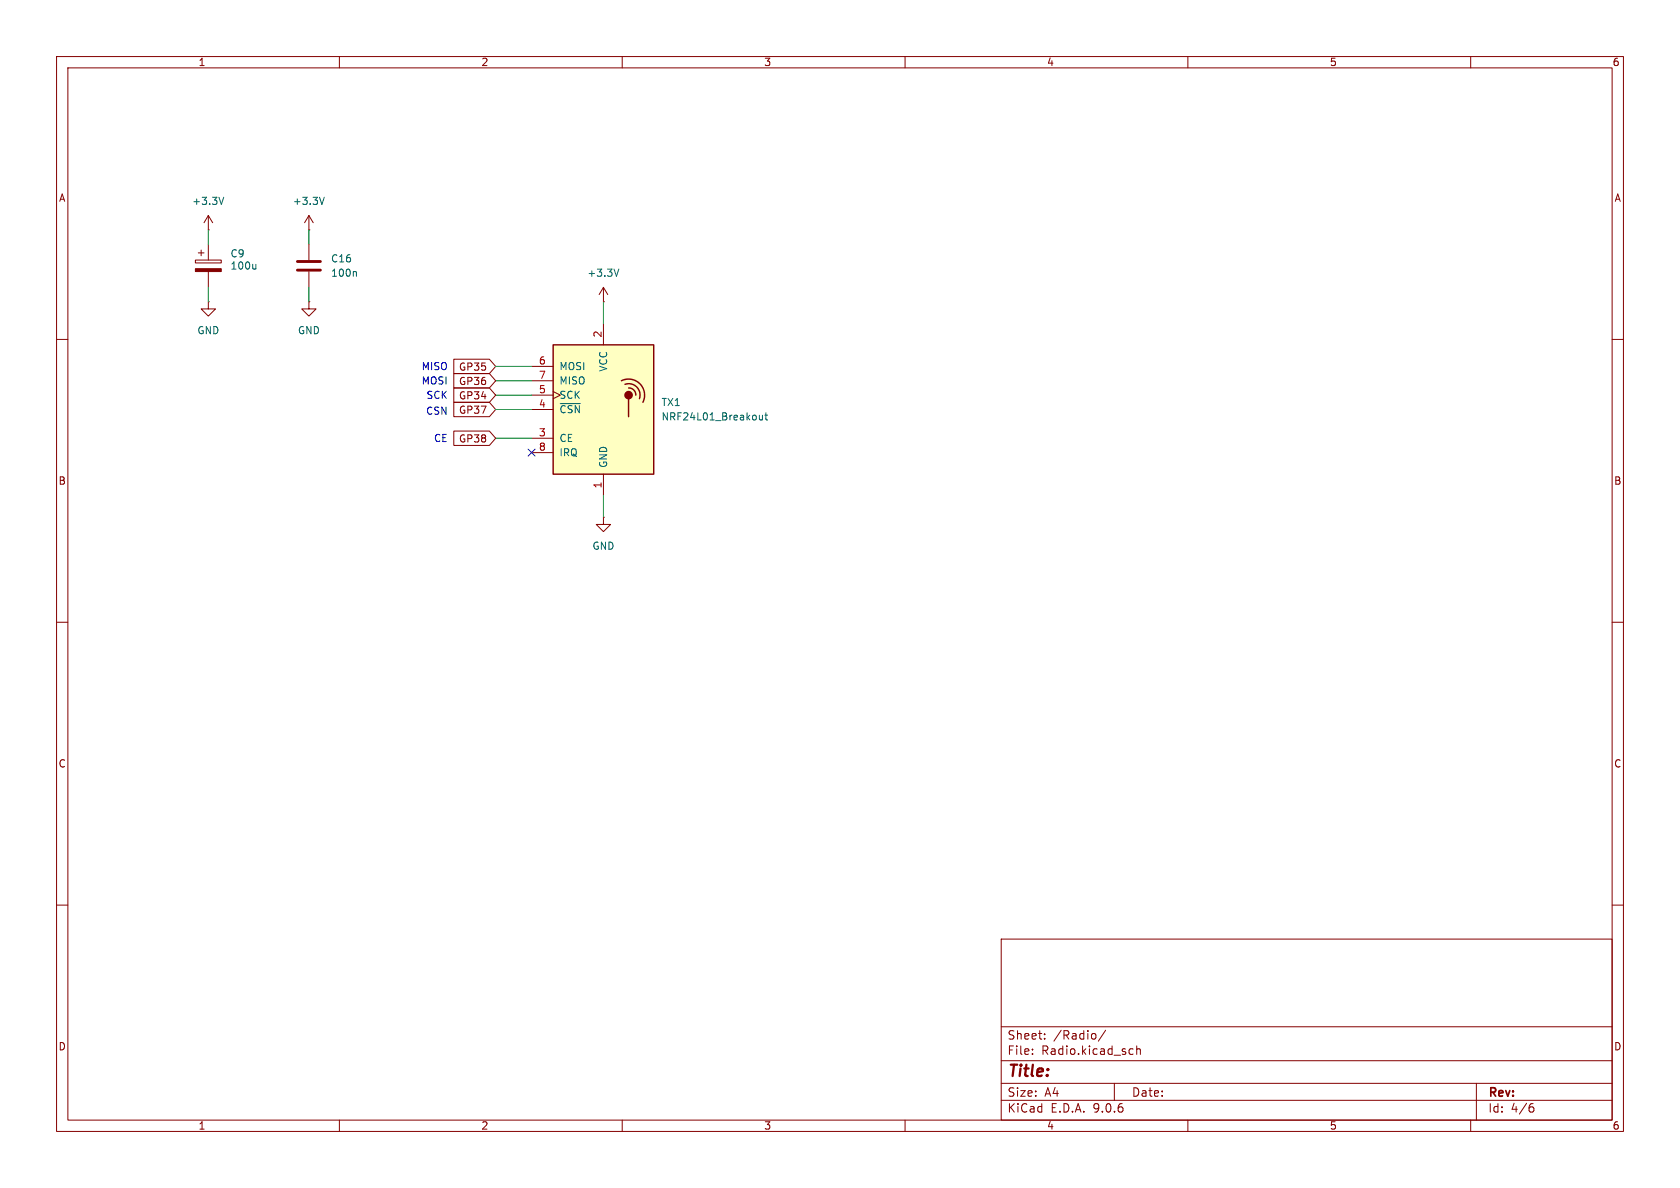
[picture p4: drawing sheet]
(kicad_sch
 (version 20250114)
 (generator "eeschema")
 (generator_version "9.0")
 (paper "A4")
 (lib_symbols
  (symbol "Device:C"
   (pin_numbers (hide yes))
   (pin_names
    (offset 0.254)) (exclude_from_sim no) (in_bom yes) (on_board yes)
   (property "Reference" "C" (at 0.635 2.54 0) (effects (font (size 1.27 1.27)) (justify left)))
   (property "Value" "C" (at 0.635 -2.54 0) (effects (font (size 1.27 1.27)) (justify left)))
   (property "Footprint" "" (at 0.9652 -3.81 0) (effects (font (size 1.27 1.27)) (hide yes)))
   (property "Datasheet" "~" (at 0 0 0) (effects (font (size 1.27 1.27)) (hide yes)))
   (property "Description" "Unpolarized capacitor" (at 0 0 0) (effects (font (size 1.27 1.27)) (hide yes)))
   (symbol "C_0_1"
    (polyline (pts (xy -2.032 0.762) (xy 2.032 0.762)) (stroke (width 0.508) (type default)) (fill (type none)))
    (polyline (pts (xy -2.032 -0.762) (xy 2.032 -0.762)) (stroke (width 0.508) (type default)) (fill (type none))))
   (symbol "C_1_1"
    (pin passive line (at 0 3.81 270) (length 2.794) (name "~" (effects (font (size 1.27 1.27)))) (number "1" (effects (font (size 1.27 1.27)))))
    (pin passive line (at 0 -3.81 90) (length 2.794) (name "~" (effects (font (size 1.27 1.27)))) (number "2" (effects (font (size 1.27 1.27))))))
   (embedded_fonts no))
  (symbol "Device:C_Polarized"
   (pin_numbers (hide yes))
   (pin_names
    (offset 0.254)) (exclude_from_sim no) (in_bom yes) (on_board yes)
   (property "Reference" "C" (at 0.635 2.54 0) (effects (font (size 1.27 1.27)) (justify left)))
   (property "Value" "C_Polarized" (at 0.635 -2.54 0) (effects (font (size 1.27 1.27)) (justify left)))
   (property "Footprint" "" (at 0.9652 -3.81 0) (effects (font (size 1.27 1.27)) (hide yes)))
   (property "Datasheet" "~" (at 0 0 0) (effects (font (size 1.27 1.27)) (hide yes)))
   (property "Description" "Polarized capacitor" (at 0 0 0) (effects (font (size 1.27 1.27)) (hide yes)))
   (symbol "C_Polarized_0_1"
    (rectangle (start -2.286 0.508) (end 2.286 1.016) (stroke (width 0) (type default)) (fill (type none)))
    (polyline (pts (xy -1.778 2.286) (xy -0.762 2.286)) (stroke (width 0) (type default)) (fill (type none)))
    (polyline (pts (xy -1.27 2.794) (xy -1.27 1.778)) (stroke (width 0) (type default)) (fill (type none)))
    (rectangle (start 2.286 -0.508) (end -2.286 -1.016) (stroke (width 0) (type default)) (fill (type outline))))
   (symbol "C_Polarized_1_1"
    (pin passive line (at 0 3.81 270) (length 2.794) (name "~" (effects (font (size 1.27 1.27)))) (number "1" (effects (font (size 1.27 1.27)))))
    (pin passive line (at 0 -3.81 90) (length 2.794) (name "~" (effects (font (size 1.27 1.27)))) (number "2" (effects (font (size 1.27 1.27))))))
   (embedded_fonts no))
  (symbol "RF:NRF24L01_Breakout"
   (pin_names
    (offset 1.016)) (exclude_from_sim no) (in_bom yes) (on_board yes)
   (property "Reference" "U" (at -8.89 12.7 0) (effects (font (size 1.27 1.27)) (justify left)))
   (property "Value" "NRF24L01_Breakout" (at 3.81 12.7 0) (effects (font (size 1.27 1.27)) (justify left)))
   (property "Footprint" "RF_Module:nRF24L01_Breakout" (at 3.81 15.24 0) (effects (font (size 1.27 1.27)
    (italic yes)) (justify left) (hide yes)))
   (property "Datasheet" "http://www.nordicsemi.com/eng/content/download/2730/34105/file/nRF24L01_Product_Specification_v2_0.pdf" (at 0 -2.54 0) (effects (font (size 1.27 1.27)) (hide yes)))
   (property "Description" "Ultra low power 2.4GHz RF Transceiver, Carrier PCB" (at 0 0 0) (effects (font (size 1.27 1.27)) (hide yes)))
   (symbol "NRF24L01_Breakout_0_1"
    (rectangle (start -8.89 11.43) (end 8.89 -11.43) (stroke (width 0.254) (type default)) (fill (type background)))
    (arc (start 3.175 5.08) (mid 6.453 4.548) (end 6.985 1.27) (stroke (width 0.254) (type default)) (fill (type none)))
    (circle (center 4.445 2.54) (radius 0.635) (stroke (width 0.254) (type default)) (fill (type outline)))
    (polyline (pts (xy 4.445 1.905) (xy 4.445 -1.27)) (stroke (width 0.254) (type default)) (fill (type none)))
    (arc (start 3.81 4.445) (mid 5.8835 3.9785) (end 6.35 1.905) (stroke (width 0.254) (type default)) (fill (type none)))
    (arc (start 4.445 3.81) (mid 5.3558 3.4508) (end 5.715 2.54) (stroke (width 0.254) (type default)) (fill (type none))))
   (symbol "NRF24L01_Breakout_1_1"
    (pin input line (at -12.7 7.62 0) (length 3.81) (name "MOSI" (effects (font (size 1.27 1.27)))) (number "6" (effects (font (size 1.27 1.27)))))
    (pin output line (at -12.7 5.08 0) (length 3.81) (name "MISO" (effects (font (size 1.27 1.27)))) (number "7" (effects (font (size 1.27 1.27)))))
    (pin input clock (at -12.7 2.54 0) (length 3.81) (name "SCK" (effects (font (size 1.27 1.27)))) (number "5" (effects (font (size 1.27 1.27)))))
    (pin input line (at -12.7 0 0) (length 3.81) (name "~{CSN}" (effects (font (size 1.27 1.27)))) (number "4" (effects (font (size 1.27 1.27)))))
    (pin input line (at -12.7 -5.08 0) (length 3.81) (name "CE" (effects (font (size 1.27 1.27)))) (number "3" (effects (font (size 1.27 1.27)))))
    (pin output line (at -12.7 -7.62 0) (length 3.81) (name "IRQ" (effects (font (size 1.27 1.27)))) (number "8" (effects (font (size 1.27 1.27)))))
    (pin power_in line (at 0 15.24 270) (length 3.81) (name "VCC" (effects (font (size 1.27 1.27)))) (number "2" (effects (font (size 1.27 1.27)))))
    (pin power_in line (at 0 -15.24 90) (length 3.81) (name "GND" (effects (font (size 1.27 1.27)))) (number "1" (effects (font (size 1.27 1.27))))))
   (embedded_fonts no))
  (symbol "power:+3.3V"
   (power)
   (pin_numbers (hide yes))
   (pin_names
    (offset 0) (hide yes)) (exclude_from_sim no) (in_bom yes) (on_board yes)
   (property "Reference" "#PWR" (at 0 -3.81 0) (effects (font (size 1.27 1.27)) (hide yes)))
   (property "Value" "+3.3V" (at 0 3.556 0) (effects (font (size 1.27 1.27))))
   (property "Footprint" "" (at 0 0 0) (effects (font (size 1.27 1.27)) (hide yes)))
   (property "Datasheet" "" (at 0 0 0) (effects (font (size 1.27 1.27)) (hide yes)))
   (property "Description" "Power symbol creates a global label with name \"+3.3V\"" (at 0 0 0) (effects (font (size 1.27 1.27)) (hide yes)))
   (symbol "+3.3V_0_1"
    (polyline (pts (xy -0.762 1.27) (xy 0 2.54)) (stroke (width 0) (type default)) (fill (type none)))
    (polyline (pts (xy 0 2.54) (xy 0.762 1.27)) (stroke (width 0) (type default)) (fill (type none)))
    (polyline (pts (xy 0 0) (xy 0 2.54)) (stroke (width 0) (type default)) (fill (type none))))
   (symbol "+3.3V_1_1"
    (pin power_in line (at 0 0 90) (length 0) (name "~" (effects (font (size 1.27 1.27)))) (number "1" (effects (font (size 1.27 1.27))))))
   (embedded_fonts no))
  (symbol "power:GND"
   (power)
   (pin_numbers (hide yes))
   (pin_names
    (offset 0) (hide yes)) (exclude_from_sim no) (in_bom yes) (on_board yes)
   (property "Reference" "#PWR" (at 0 -6.35 0) (effects (font (size 1.27 1.27)) (hide yes)))
   (property "Value" "GND" (at 0 -3.81 0) (effects (font (size 1.27 1.27))))
   (property "Footprint" "" (at 0 0 0) (effects (font (size 1.27 1.27)) (hide yes)))
   (property "Datasheet" "" (at 0 0 0) (effects (font (size 1.27 1.27)) (hide yes)))
   (property "Description" "Power symbol creates a global label with name \"GND\" , ground" (at 0 0 0) (effects (font (size 1.27 1.27)) (hide yes)))
   (symbol "GND_0_1"
    (polyline (pts (xy 0 0) (xy 0 -1.27) (xy 1.27 -1.27) (xy 0 -2.54) (xy -1.27 -1.27) (xy 0 -1.27)) (stroke (width 0) (type default)) (fill (type none))))
   (symbol "GND_1_1"
    (pin power_in line (at 0 0 270) (length 0) (name "~" (effects (font (size 1.27 1.27)))) (number "1" (effects (font (size 1.27 1.27))))))
   (embedded_fonts no)))
 (text "CE"
  (exclude_from_sim no)
  (at 79.248 77.724 0)
  (effects (font (size 1.27 1.27)) (justify right)))
 (text "MOSI"
  (exclude_from_sim no)
  (at 79.248 67.564 0)
  (effects (font (size 1.27 1.27)) (justify right)))
 (text "CSN"
  (exclude_from_sim no)
  (at 79.248 72.898 0)
  (effects (font (size 1.27 1.27)) (justify right)))
 (text "MISO"
  (exclude_from_sim no)
  (at 79.248 65.024 0)
  (effects (font (size 1.27 1.27)) (justify right)))
 (text "SCK"
  (exclude_from_sim no)
  (at 79.248 70.104 0)
  (effects (font (size 1.27 1.27)) (justify right)))
 (no_connect
  (at 93.98 80.01))
 (wire
  (pts (xy 87.63 64.77) (xy 93.98 64.77))
  (stroke (width 0) (type default)))
 (wire
  (pts (xy 36.83 50.8) (xy 36.83 53.34))
  (stroke (width 0) (type default)))
 (wire
  (pts (xy 87.63 77.47) (xy 93.98 77.47))
  (stroke (width 0) (type default)))
 (wire
  (pts (xy 87.63 72.39) (xy 93.98 72.39))
  (stroke (width 0) (type default)))
 (wire
  (pts (xy 87.63 67.31) (xy 93.98 67.31))
  (stroke (width 0) (type default)))
 (wire
  (pts (xy 106.68 87.63) (xy 106.68 91.44))
  (stroke (width 0) (type default)))
 (wire
  (pts (xy 54.61 50.8) (xy 54.61 53.34))
  (stroke (width 0) (type default)))
 (wire
  (pts (xy 106.68 53.34) (xy 106.68 57.15))
  (stroke (width 0) (type default)))
 (wire
  (pts (xy 54.61 40.64) (xy 54.61 43.18))
  (stroke (width 0) (type default)))
 (wire
  (pts (xy 87.63 69.85) (xy 93.98 69.85))
  (stroke (width 0) (type default)))
 (wire
  (pts (xy 36.83 40.64) (xy 36.83 43.18))
  (stroke (width 0) (type default)))
 (global_label "GP36"
  (shape input)
  (at 87.63 67.31 180)
  (fields_autoplaced yes)
  (effects (font (size 1.27 1.27)) (justify right))
  (property "Intersheetrefs" "${INTERSHEET_REFS}" (at 79.6858 67.31 0) (effects (font (size 1.27 1.27)) (justify right) (hide yes))))
 (global_label "GP34"
  (shape input)
  (at 87.63 69.85 180)
  (fields_autoplaced yes)
  (effects (font (size 1.27 1.27)) (justify right))
  (property "Intersheetrefs" "${INTERSHEET_REFS}" (at 79.6858 69.85 0) (effects (font (size 1.27 1.27)) (justify right) (hide yes))))
 (global_label "GP35"
  (shape input)
  (at 87.63 64.77 180)
  (fields_autoplaced yes)
  (effects (font (size 1.27 1.27)) (justify right))
  (property "Intersheetrefs" "${INTERSHEET_REFS}" (at 79.6858 64.77 0) (effects (font (size 1.27 1.27)) (justify right) (hide yes))))
 (global_label "GP38"
  (shape input)
  (at 87.63 77.47 180)
  (fields_autoplaced yes)
  (effects (font (size 1.27 1.27)) (justify right))
  (property "Intersheetrefs" "${INTERSHEET_REFS}" (at 79.6858 77.47 0) (effects (font (size 1.27 1.27)) (justify right) (hide yes))))
 (global_label "GP37"
  (shape input)
  (at 87.63 72.39 180)
  (fields_autoplaced yes)
  (effects (font (size 1.27 1.27)) (justify right))
  (property "Intersheetrefs" "${INTERSHEET_REFS}" (at 79.6858 72.39 0) (effects (font (size 1.27 1.27)) (justify right) (hide yes))))
 (symbol
  (lib_id "power:+3.3V")
  (at 106.68 53.34 0)
  (unit 1)
  (exclude_from_sim no)
  (in_bom yes)
  (on_board yes)
  (dnp no)
  (fields_autoplaced yes)
  (property "Reference" "#PWR050" (at 106.68 57.15 0) (effects (font (size 1.27 1.27)) (hide yes)))
  (property "Value" "+3.3V" (at 106.68 48.26 0) (effects (font (size 1.27 1.27))))
  (property "Footprint" "" (at 106.68 53.34 0) (effects (font (size 1.27 1.27)) (hide yes)))
  (property "Datasheet" "" (at 106.68 53.34 0) (effects (font (size 1.27 1.27)) (hide yes)))
  (property "Description" "Power symbol creates a global label with name \"+3.3V\"" (at 106.68 53.34 0) (effects (font (size 1.27 1.27)) (hide yes)))
  (pin "1"))
 (symbol
  (lib_id "Device:C")
  (at 54.61 46.99 0)
  (unit 1)
  (exclude_from_sim no)
  (in_bom yes)
  (on_board yes)
  (dnp no)
  (fields_autoplaced yes)
  (property "Reference" "C16" (at 58.42 45.7199 0) (effects (font (size 1.27 1.27)) (justify left)))
  (property "Value" "100n" (at 58.42 48.2599 0) (effects (font (size 1.27 1.27)) (justify left)))
  (property "Footprint" "Capacitor_SMD:C_1206_3216Metric_Pad1.33x1.80mm_HandSolder" (at 55.5752 50.8 0) (effects (font (size 1.27 1.27)) (hide yes)))
  (property "Datasheet" "~" (at 54.61 46.99 0) (effects (font (size 1.27 1.27)) (hide yes)))
  (property "Description" "Unpolarized capacitor" (at 54.61 46.99 0) (effects (font (size 1.27 1.27)) (hide yes)))
  (pin "1")
  (pin "2"))
 (symbol
  (lib_id "RF:NRF24L01_Breakout")
  (at 106.68 72.39 0)
  (unit 1)
  (exclude_from_sim no)
  (in_bom yes)
  (on_board yes)
  (dnp no)
  (fields_autoplaced yes)
  (property "Reference" "TX1" (at 116.84 71.1199 0) (effects (font (size 1.27 1.27)) (justify left)))
  (property "Value" "NRF24L01_Breakout" (at 116.84 73.6599 0) (effects (font (size 1.27 1.27)) (justify left)))
  (property "Footprint" "flexrc_footprints:nRF24L01_Breakout" (at 110.49 57.15 0) (effects (font (size 1.27 1.27)
    (italic yes)) (justify left) (hide yes)))
  (property "Datasheet" "http://www.nordicsemi.com/eng/content/download/2730/34105/file/nRF24L01_Product_Specification_v2_0.pdf" (at 106.68 74.93 0) (effects (font (size 1.27 1.27)) (hide yes)))
  (property "Description" "Ultra low power 2.4GHz RF Transceiver, Carrier PCB" (at 106.68 72.39 0) (effects (font (size 1.27 1.27)) (hide yes)))
  (pin "7")
  (pin "6")
  (pin "4")
  (pin "8")
  (pin "2")
  (pin "3")
  (pin "1")
  (pin "5"))
 (symbol
  (lib_id "Device:C_Polarized")
  (at 36.83 46.99 0)
  (unit 1)
  (exclude_from_sim no)
  (in_bom yes)
  (on_board yes)
  (dnp no)
  (fields_autoplaced yes)
  (property "Reference" "C9" (at 40.64 44.8309 0) (effects (font (size 1.27 1.27)) (justify left)))
  (property "Value" "100u" (at 40.64 46.99 0) (effects (font (size 1.27 1.27)) (justify left)))
  (property "Footprint" "Capacitor_THT:CP_Radial_D10.0mm_P3.80mm" (at 37.7952 50.8 0) (effects (font (size 1.27 1.27)) (hide yes)))
  (property "Datasheet" "~" (at 36.83 46.99 0) (effects (font (size 1.27 1.27)) (hide yes)))
  (property "Description" "Polarized capacitor" (at 36.83 46.99 0) (effects (font (size 1.27 1.27)) (hide yes)))
  (pin "2")
  (pin "1"))
 (symbol
  (lib_id "power:+3.3V")
  (at 36.83 40.64 0)
  (unit 1)
  (exclude_from_sim no)
  (in_bom yes)
  (on_board yes)
  (dnp no)
  (fields_autoplaced yes)
  (property "Reference" "#PWR051" (at 36.83 44.45 0) (effects (font (size 1.27 1.27)) (hide yes)))
  (property "Value" "+3.3V" (at 36.83 35.56 0) (effects (font (size 1.27 1.27))))
  (property "Footprint" "" (at 36.83 40.64 0) (effects (font (size 1.27 1.27)) (hide yes)))
  (property "Datasheet" "" (at 36.83 40.64 0) (effects (font (size 1.27 1.27)) (hide yes)))
  (property "Description" "Power symbol creates a global label with name \"+3.3V\"" (at 36.83 40.64 0) (effects (font (size 1.27 1.27)) (hide yes)))
  (pin "1"))
 (symbol
  (lib_id "power:GND")
  (at 106.68 91.44 0)
  (unit 1)
  (exclude_from_sim no)
  (in_bom yes)
  (on_board yes)
  (dnp no)
  (fields_autoplaced yes)
  (property "Reference" "#PWR049" (at 106.68 97.79 0) (effects (font (size 1.27 1.27)) (hide yes)))
  (property "Value" "GND" (at 106.68 96.52 0) (effects (font (size 1.27 1.27))))
  (property "Footprint" "" (at 106.68 91.44 0) (effects (font (size 1.27 1.27)) (hide yes)))
  (property "Datasheet" "" (at 106.68 91.44 0) (effects (font (size 1.27 1.27)) (hide yes)))
  (property "Description" "Power symbol creates a global label with name \"GND\" , ground" (at 106.68 91.44 0) (effects (font (size 1.27 1.27)) (hide yes)))
  (pin "1"))
 (symbol
  (lib_id "power:GND")
  (at 54.61 53.34 0)
  (unit 1)
  (exclude_from_sim no)
  (in_bom yes)
  (on_board yes)
  (dnp no)
  (fields_autoplaced yes)
  (property "Reference" "#PWR054" (at 54.61 59.69 0) (effects (font (size 1.27 1.27)) (hide yes)))
  (property "Value" "GND" (at 54.61 58.42 0) (effects (font (size 1.27 1.27))))
  (property "Footprint" "" (at 54.61 53.34 0) (effects (font (size 1.27 1.27)) (hide yes)))
  (property "Datasheet" "" (at 54.61 53.34 0) (effects (font (size 1.27 1.27)) (hide yes)))
  (property "Description" "Power symbol creates a global label with name \"GND\" , ground" (at 54.61 53.34 0) (effects (font (size 1.27 1.27)) (hide yes)))
  (pin "1"))
 (symbol
  (lib_id "power:+3.3V")
  (at 54.61 40.64 0)
  (unit 1)
  (exclude_from_sim no)
  (in_bom yes)
  (on_board yes)
  (dnp no)
  (fields_autoplaced yes)
  (property "Reference" "#PWR053" (at 54.61 44.45 0) (effects (font (size 1.27 1.27)) (hide yes)))
  (property "Value" "+3.3V" (at 54.61 35.56 0) (effects (font (size 1.27 1.27))))
  (property "Footprint" "" (at 54.61 40.64 0) (effects (font (size 1.27 1.27)) (hide yes)))
  (property "Datasheet" "" (at 54.61 40.64 0) (effects (font (size 1.27 1.27)) (hide yes)))
  (property "Description" "Power symbol creates a global label with name \"+3.3V\"" (at 54.61 40.64 0) (effects (font (size 1.27 1.27)) (hide yes)))
  (pin "1"))
 (symbol
  (lib_id "power:GND")
  (at 36.83 53.34 0)
  (unit 1)
  (exclude_from_sim no)
  (in_bom yes)
  (on_board yes)
  (dnp no)
  (fields_autoplaced yes)
  (property "Reference" "#PWR052" (at 36.83 59.69 0) (effects (font (size 1.27 1.27)) (hide yes)))
  (property "Value" "GND" (at 36.83 58.42 0) (effects (font (size 1.27 1.27))))
  (property "Footprint" "" (at 36.83 53.34 0) (effects (font (size 1.27 1.27)) (hide yes)))
  (property "Datasheet" "" (at 36.83 53.34 0) (effects (font (size 1.27 1.27)) (hide yes)))
  (property "Description" "Power symbol creates a global label with name \"GND\" , ground" (at 36.83 53.34 0) (effects (font (size 1.27 1.27)) (hide yes)))
  (pin "1")))
